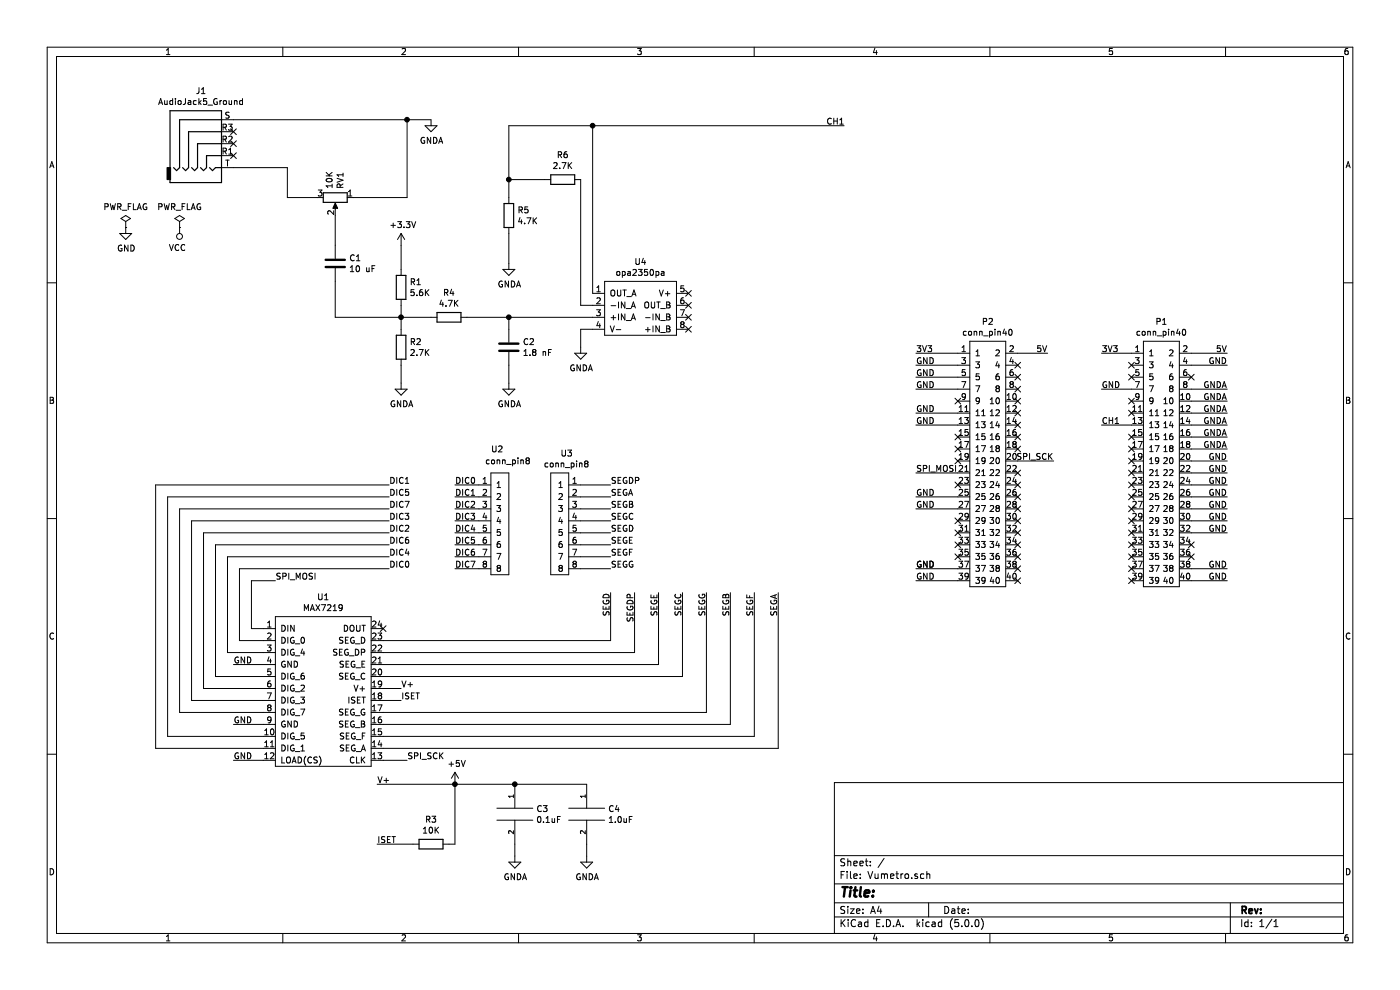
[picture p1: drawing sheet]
EESchema Schematic File Version 4
LIBS:Vumetro-cache
EELAYER 29 0
EELAYER END
$Descr A4 11693 8268
encoding utf-8
Sheet 1 1
Title ""
Date ""
Rev ""
Comp ""
Comment1 ""
Comment2 ""
Comment3 ""
Comment4 ""
$EndDescr
$Comp
L Device:R R1
U 1 1
P 3350 2400
F 0 "R1" H 3420 2446 50  0000 L CNN
F 1 "5.6K" H 3420 2355 50  0000 L CNN
F 2 "" V 3280 2400 50  0001 C CNN
F 3 "~" H 3350 2400 50  0001 C CNN
	1    3350 2400
	1    0    0    -1  
$EndComp
$Comp
L Device:R R2
U 1 1
P 3350 2900
F 0 "R2" H 3420 2946 50  0000 L CNN
F 1 "2.7K" H 3420 2855 50  0000 L CNN
F 2 "" V 3280 2900 50  0001 C CNN
F 3 "~" H 3350 2900 50  0001 C CNN
	1    3350 2900
	1    0    0    -1  
$EndComp
$Comp
L power:+3.3V #PWR0101
U 1 1
P 3350 2050
F 0 "#PWR0101" H 3350 1900 50  0001 C CNN
F 1 "+3.3V" H 3365 2223 50  0000 C CNN
F 2 "" H 3350 2050 50  0001 C CNN
F 3 "" H 3350 2050 50  0001 C CNN
	1    3350 2050
	1    0    0    -1  
$EndComp
Wire Wire Line
	3350 2050 3350 2250
$Comp
L power:GNDA #PWR0102
U 1 1
P 3600 1000
F 0 "#PWR0102" H 3600 750 50  0001 C CNN
F 1 "GNDA" H 3605 827 50  0000 C CNN
F 2 "" H 3600 1000 50  0001 C CNN
F 3 "" H 3600 1000 50  0001 C CNN
	1    3600 1000
	1    0    0    -1  
$EndComp
Wire Wire Line
	2400 1400 1950 1400
$Comp
L Device:R_POT RV1
U 1 1
P 2800 1650
F 0 "RV1" H 2730 1696 50  0000 R CNN
F 1 "10K" H 2730 1605 50  0000 R CNN
F 2 "" H 2800 1650 50  0001 C CNN
F 3 "~" H 2800 1650 50  0001 C CNN
	1    2800 1650
	0    1    1    0   
$EndComp
Wire Wire Line
	2400 1400 2400 1650
Wire Wire Line
	2400 1650 2650 1650
Wire Wire Line
	2950 1650 3400 1650
Wire Wire Line
	3400 1000 3600 1000
Wire Wire Line
	3350 2550 3350 2650
Wire Wire Line
	2800 2650 3350 2650
Wire Wire Line
	3350 2650 3350 2750
Connection ~ 3350 2650
$Comp
L power:GNDA #PWR0103
U 1 1
P 3350 3200
F 0 "#PWR0103" H 3350 2950 50  0001 C CNN
F 1 "GNDA" H 3355 3027 50  0000 C CNN
F 2 "" H 3350 3200 50  0001 C CNN
F 3 "" H 3350 3200 50  0001 C CNN
	1    3350 3200
	1    0    0    -1  
$EndComp
$Comp
L Device:C C2
U 1 1
P 4250 2900
F 0 "C2" H 4365 2946 50  0000 L CNN
F 1 "1.8 nF" H 4365 2855 50  0000 L CNN
F 2 "" H 4288 2750 50  0001 C CNN
F 3 "~" H 4250 2900 50  0001 C CNN
	1    4250 2900
	1    0    0    -1  
$EndComp
$Comp
L power:GNDA #PWR0104
U 1 1
P 4250 3200
F 0 "#PWR0104" H 4250 2950 50  0001 C CNN
F 1 "GNDA" H 4255 3027 50  0000 C CNN
F 2 "" H 4250 3200 50  0001 C CNN
F 3 "" H 4250 3200 50  0001 C CNN
	1    4250 3200
	1    0    0    -1  
$EndComp
Wire Wire Line
	4250 3050 4250 3200
$Comp
L Device:R R4
U 1 1
P 3750 2650
F 0 "R4" V 3543 2650 50  0000 C CNN
F 1 "4.7K" V 3634 2650 50  0000 C CNN
F 2 "" V 3680 2650 50  0001 C CNN
F 3 "~" H 3750 2650 50  0001 C CNN
	1    3750 2650
	0    1    1    0   
$EndComp
Wire Wire Line
	3900 2650 4250 2650
Wire Wire Line
	4250 2650 4250 2750
Wire Wire Line
	3350 3050 3350 3200
Wire Wire Line
	3350 2650 3600 2650
Connection ~ 4250 2650
$Comp
L Device:R R5
U 1 1
P 4250 1800
F 0 "R5" H 4320 1846 50  0000 L CNN
F 1 "4.7K" H 4320 1755 50  0000 L CNN
F 2 "" V 4180 1800 50  0001 C CNN
F 3 "~" H 4250 1800 50  0001 C CNN
	1    4250 1800
	1    0    0    -1  
$EndComp
$Comp
L Device:R R6
U 1 1
P 4700 1500
F 0 "R6" V 4493 1500 50  0000 C CNN
F 1 "2.7K" V 4584 1500 50  0000 C CNN
F 2 "" V 4630 1500 50  0001 C CNN
F 3 "~" H 4700 1500 50  0001 C CNN
	1    4700 1500
	0    1    1    0   
$EndComp
Wire Wire Line
	4550 1500 4250 1500
Connection ~ 4250 1500
Wire Wire Line
	4250 1500 4250 1650
$Comp
L power:GNDA #PWR0105
U 1 1
P 4250 2200
F 0 "#PWR0105" H 4250 1950 50  0001 C CNN
F 1 "GNDA" H 4255 2027 50  0000 C CNN
F 2 "" H 4250 2200 50  0001 C CNN
F 3 "" H 4250 2200 50  0001 C CNN
	1    4250 2200
	1    0    0    -1  
$EndComp
Wire Wire Line
	4250 1950 4250 2200
$Comp
L Device:C C1
U 1 1
P 2800 2200
F 0 "C1" H 2915 2246 50  0000 L CNN
F 1 "10 uF" H 2915 2155 50  0000 L CNN
F 2 "" H 2838 2050 50  0001 C CNN
F 3 "~" H 2800 2200 50  0001 C CNN
	1    2800 2200
	1    0    0    -1  
$EndComp
Wire Wire Line
	2800 1800 2800 2050
Wire Wire Line
	2800 2350 2800 2650
Text Label 6900 1050 0    50   ~ 0
CH1
$Comp
L Vumetro-rescue:conn_pin8-vumetro-Vumetro-rescue U2
U 1 1
P 4200 3850
F 0 "U2" H 4100 3950 50  0000 L CNN
F 1 "conn_pin8" H 4050 3850 50  0000 L CNN
F 2 "" H 4200 3850 50  0001 C CNN
F 3 "" H 4200 3850 50  0001 C CNN
	1    4200 3850
	1    0    0    -1  
$EndComp
$Comp
L Vumetro-rescue:conn_pin8-vumetro-Vumetro-rescue U3
U 1 1
P 4650 3850
F 0 "U3" H 4567 3915 50  0000 C CNN
F 1 "conn_pin8" H 4567 3824 50  0000 C CNN
F 2 "" H 4650 3850 50  0001 C CNN
F 3 "" H 4650 3850 50  0001 C CNN
	1    4650 3850
	-1   0    0    -1  
$EndComp
$Comp
L Vumetro-rescue:opa2350pa-vumetro-Vumetro-rescue U4
U 1 1
P 5350 2250
F 0 "U4" H 5350 2315 50  0000 C CNN
F 1 "opa2350pa" H 5350 2224 50  0000 C CNN
F 2 "" H 5350 2300 50  0001 C CNN
F 3 "" H 5350 2300 50  0001 C CNN
	1    5350 2250
	1    0    0    -1  
$EndComp
Wire Wire Line
	4250 2650 4950 2650
Wire Wire Line
	4850 1500 4850 2550
Wire Wire Line
	4850 2550 4950 2550
Wire Wire Line
	4950 1050 7050 1050
Wire Wire Line
	4250 1050 4950 1050
Wire Wire Line
	4250 1050 4250 1500
$Comp
L power:GNDA #PWR0106
U 1 1
P 4850 2900
F 0 "#PWR0106" H 4850 2650 50  0001 C CNN
F 1 "GNDA" H 4855 2727 50  0000 C CNN
F 2 "" H 4850 2900 50  0001 C CNN
F 3 "" H 4850 2900 50  0001 C CNN
	1    4850 2900
	1    0    0    -1  
$EndComp
Wire Wire Line
	4850 2900 4850 2750
Wire Wire Line
	4850 2750 4950 2750
NoConn ~ 5750 2450
NoConn ~ 5750 2550
NoConn ~ 5750 2650
NoConn ~ 5750 2750
Wire Wire Line
	2200 5350 2000 5350
Wire Wire Line
	2000 5350 2000 4750
Wire Wire Line
	2000 4750 3250 4750
Wire Wire Line
	2200 5650 1800 5650
Wire Wire Line
	1800 5650 1800 4550
Wire Wire Line
	3250 4550 1800 4550
Wire Wire Line
	2200 5750 1700 5750
Wire Wire Line
	1700 5750 1700 4450
Wire Wire Line
	1700 4450 3250 4450
Wire Wire Line
	2200 5850 1600 5850
Wire Wire Line
	3250 4350 1600 4350
Wire Wire Line
	2200 6150 1400 6150
Wire Wire Line
	1400 6150 1400 4150
Wire Wire Line
	1400 4150 3250 4150
Wire Wire Line
	2200 6250 1300 6250
Wire Wire Line
	1300 6250 1300 4050
Wire Wire Line
	1300 4050 3250 4050
Text Label 3250 4750 0    50   ~ 0
DIC0
Text Label 3800 4050 0    50   ~ 0
DIC0
Wire Wire Line
	3800 4050 4000 4050
Wire Wire Line
	4000 4150 3800 4150
Wire Wire Line
	4000 4250 3800 4250
Wire Wire Line
	4000 4350 3800 4350
Wire Wire Line
	4000 4450 3800 4450
Wire Wire Line
	4000 4550 3800 4550
Wire Wire Line
	4000 4650 3800 4650
Wire Wire Line
	4000 4750 3800 4750
Text Label 3250 4550 0    50   ~ 0
DIC6
Text Label 3250 4450 0    50   ~ 0
DIC2
Text Label 3250 4350 0    50   ~ 0
DIC3
Text Label 3250 4150 0    50   ~ 0
DIC5
Text Label 3250 4050 0    50   ~ 0
DIC1
Text Label 3800 4150 0    50   ~ 0
DIC1
Text Label 3800 4250 0    50   ~ 0
DIC2
Text Label 3800 4350 0    50   ~ 0
DIC3
Text Label 3800 4450 0    50   ~ 0
DIC4
Text Label 3800 4550 0    50   ~ 0
DIC5
Text Label 3800 4650 0    50   ~ 0
DIC6
Text Label 3800 4750 0    50   ~ 0
DIC7
Wire Wire Line
	5300 5450 5300 4950
Wire Wire Line
	5500 5550 5500 4950
Wire Wire Line
	5700 5650 5700 4950
Wire Wire Line
	5900 5950 5900 4950
Wire Wire Line
	6100 6050 6100 4950
Wire Wire Line
	6300 6150 6300 4950
Wire Wire Line
	6500 6250 6500 4950
Wire Wire Line
	5100 5350 5100 4950
Wire Wire Line
	3200 5350 5100 5350
Wire Wire Line
	3200 5450 5300 5450
Wire Wire Line
	3200 5550 5500 5550
Wire Wire Line
	3200 5650 5700 5650
Wire Wire Line
	3200 5950 5900 5950
Wire Wire Line
	3200 6050 6100 6050
Wire Wire Line
	3200 6150 6300 6150
Wire Wire Line
	3200 6250 6500 6250
Text Label 5100 5150 1    50   ~ 0
SEGD
Text Label 5300 5200 1    50   ~ 0
SEGDP
Text Label 5500 5150 1    50   ~ 0
SEGE
Text Label 5700 5150 1    50   ~ 0
SEGC
Text Label 5900 5150 1    50   ~ 0
SEGG
Text Label 6100 5150 1    50   ~ 0
SEGB
Text Label 6300 5150 1    50   ~ 0
SEGF
Text Label 6500 5150 1    50   ~ 0
SEGA
Wire Wire Line
	4850 4750 5100 4750
Wire Wire Line
	4850 4650 5100 4650
Wire Wire Line
	4850 4550 5100 4550
Wire Wire Line
	4850 4450 5100 4450
Wire Wire Line
	4850 4350 5100 4350
Wire Wire Line
	4850 4250 5100 4250
Wire Wire Line
	4850 4150 5100 4150
Wire Wire Line
	4850 4050 5100 4050
Text Label 5100 4050 0    50   ~ 0
SEGDP
Text Label 5100 4150 0    50   ~ 0
SEGA
Text Label 5100 4250 0    50   ~ 0
SEGB
Text Label 5100 4350 0    50   ~ 0
SEGC
Text Label 5100 4450 0    50   ~ 0
SEGD
Text Label 5100 4550 0    50   ~ 0
SEGE
Text Label 5100 4650 0    50   ~ 0
SEGF
Text Label 5100 4750 0    50   ~ 0
SEGG
Wire Wire Line
	2200 5550 1950 5550
Wire Wire Line
	2200 6050 1950 6050
Text Label 1950 5550 0    50   ~ 0
GND
Text Label 1950 6050 0    50   ~ 0
GND
Wire Wire Line
	3200 5850 3350 5850
Text Label 3350 5850 0    50   ~ 0
ISET
$Comp
L pspice:CAP C4
U 1 1
P 4900 6800
F 0 "C4" H 5078 6846 50  0000 L CNN
F 1 "1.0uF" H 5078 6755 50  0000 L CNN
F 2 "" H 4900 6800 50  0001 C CNN
F 3 "" H 4900 6800 50  0001 C CNN
	1    4900 6800
	1    0    0    -1  
$EndComp
$Comp
L pspice:CAP C3
U 1 1
P 4300 6800
F 0 "C3" H 4478 6846 50  0000 L CNN
F 1 "0.1uF" H 4478 6755 50  0000 L CNN
F 2 "" H 4300 6800 50  0001 C CNN
F 3 "" H 4300 6800 50  0001 C CNN
	1    4300 6800
	1    0    0    -1  
$EndComp
$Comp
L Device:R R3
U 1 1
P 3600 7050
F 0 "R3" V 3393 7050 50  0000 C CNN
F 1 "10K" V 3484 7050 50  0000 C CNN
F 2 "" V 3530 7050 50  0001 C CNN
F 3 "~" H 3600 7050 50  0001 C CNN
	1    3600 7050
	0    1    1    0   
$EndComp
$Comp
L power:GNDA #PWR0107
U 1 1
P 4300 7150
F 0 "#PWR0107" H 4300 6900 50  0001 C CNN
F 1 "GNDA" H 4305 6977 50  0000 C CNN
F 2 "" H 4300 7150 50  0001 C CNN
F 3 "" H 4300 7150 50  0001 C CNN
	1    4300 7150
	1    0    0    -1  
$EndComp
$Comp
L power:+5V #PWR0108
U 1 1
P 3800 6550
F 0 "#PWR0108" H 3800 6400 50  0001 C CNN
F 1 "+5V" H 3815 6723 50  0000 C CNN
F 2 "" H 3800 6550 50  0001 C CNN
F 3 "" H 3800 6550 50  0001 C CNN
	1    3800 6550
	1    0    0    -1  
$EndComp
$Comp
L power:GNDA #PWR0109
U 1 1
P 4900 7150
F 0 "#PWR0109" H 4900 6900 50  0001 C CNN
F 1 "GNDA" H 4905 6977 50  0000 C CNN
F 2 "" H 4900 7150 50  0001 C CNN
F 3 "" H 4900 7150 50  0001 C CNN
	1    4900 7150
	1    0    0    -1  
$EndComp
Wire Wire Line
	3750 7050 3800 7050
Wire Wire Line
	3800 7050 3800 6550
Wire Wire Line
	4300 6550 3800 6550
Connection ~ 3800 6550
Wire Wire Line
	4300 6550 4900 6550
Connection ~ 4300 6550
Wire Wire Line
	4300 7050 4300 7150
Wire Wire Line
	4900 7050 4900 7150
Wire Wire Line
	3450 7050 3150 7050
Text Label 3150 7050 0    50   ~ 0
ISET
Wire Wire Line
	3800 6550 3150 6550
Text Label 3150 6550 0    50   ~ 0
V+
Wire Wire Line
	3200 5750 3350 5750
Text Label 3350 5750 0    50   ~ 0
V+
Wire Wire Line
	2200 6350 1950 6350
Text Label 1950 6350 0    50   ~ 0
GND
Wire Wire Line
	2200 5250 2100 5250
Wire Wire Line
	2100 5250 2100 4850
Wire Wire Line
	2100 4850 2300 4850
Text Label 2300 4850 0    50   ~ 0
SPI_MOSI
Wire Wire Line
	1600 5850 1600 4350
Wire Wire Line
	3200 6350 3400 6350
Text Label 3400 6350 0    50   ~ 0
SPI_SCK
NoConn ~ 3200 5250
$Comp
L Connector:AudioJack5_Ground J1
U 1 1
P 1750 1200
F 0 "J1" H 1679 1642 50  0000 C CNN
F 1 "AudioJack5_Ground" H 1679 1551 50  0000 C CNN
F 2 "" H 1750 1200 50  0001 C CNN
F 3 "~" H 1750 1200 50  0001 C CNN
	1    1750 1200
	1    0    0    -1  
$EndComp
Wire Wire Line
	1950 1000 3400 1000
NoConn ~ 1950 1300
NoConn ~ 1950 1200
NoConn ~ 1950 1100
$Comp
L vumetro:conn_pin40 P2
U 1 1
P 8250 2750
F 0 "P2" H 8250 2815 50  0000 C CNN
F 1 "conn_pin40" H 8250 2724 50  0000 C CNN
F 2 "" H 8250 2750 50  0001 C CNN
F 3 "" H 8250 2750 50  0001 C CNN
	1    8250 2750
	1    0    0    -1  
$EndComp
$Comp
L vumetro:conn_pin40 P1
U 1 1
P 9700 2750
F 0 "P1" H 9700 2815 50  0000 C CNN
F 1 "conn_pin40" H 9700 2724 50  0000 C CNN
F 2 "" H 9700 2750 50  0001 C CNN
F 3 "" H 9700 2750 50  0001 C CNN
	1    9700 2750
	1    0    0    -1  
$EndComp
NoConn ~ 8000 3350
NoConn ~ 8000 3650
NoConn ~ 8000 3750
NoConn ~ 8000 3850
NoConn ~ 8000 4050
NoConn ~ 8000 4350
NoConn ~ 8000 4450
NoConn ~ 8000 4550
NoConn ~ 8000 4650
NoConn ~ 8500 3050
NoConn ~ 8500 3150
NoConn ~ 8500 3250
NoConn ~ 8500 3350
NoConn ~ 8500 3450
NoConn ~ 8500 3550
NoConn ~ 8500 3650
NoConn ~ 8500 3750
NoConn ~ 8500 3950
NoConn ~ 8500 4050
NoConn ~ 8500 4150
NoConn ~ 8500 4250
NoConn ~ 8500 4350
NoConn ~ 8500 4450
NoConn ~ 8500 4550
NoConn ~ 8500 4650
NoConn ~ 8500 4750
NoConn ~ 8500 4850
NoConn ~ 9950 4550
NoConn ~ 9950 4650
NoConn ~ 9950 3150
NoConn ~ 9450 3050
NoConn ~ 9450 3150
NoConn ~ 9450 3850
NoConn ~ 9450 3950
NoConn ~ 9450 4850
NoConn ~ 9450 4750
NoConn ~ 9450 4650
NoConn ~ 9450 4550
NoConn ~ 9450 4450
NoConn ~ 9450 4350
NoConn ~ 9450 4250
NoConn ~ 9450 4150
NoConn ~ 9450 4050
Text Label 7650 2950 0    50   ~ 0
3V3
Text Label 7650 3050 0    50   ~ 0
GND
Text Label 7650 3150 0    50   ~ 0
GND
Text Label 7650 3250 0    50   ~ 0
GND
Text Label 7650 3450 0    50   ~ 0
GND
Text Label 7650 3550 0    50   ~ 0
GND
Text Label 7650 3950 0    50   ~ 0
SPI_MOSI
Wire Wire Line
	7650 3950 8000 3950
Wire Wire Line
	7650 2950 8000 2950
Wire Wire Line
	7650 3050 8000 3050
Wire Wire Line
	7650 3150 8000 3150
Wire Wire Line
	7650 3250 8000 3250
Wire Wire Line
	7650 3450 8000 3450
Wire Wire Line
	7650 3550 8000 3550
Text Label 7650 4150 0    50   ~ 0
GND
Text Label 7650 4250 0    50   ~ 0
GND
Text Label 7650 4750 0    50   ~ 0
GND
Text Label 7650 4750 0    50   ~ 0
GND
Wire Wire Line
	7650 4150 8000 4150
Wire Wire Line
	7650 4250 8000 4250
Wire Wire Line
	7650 4750 8000 4750
Text Label 7650 4850 0    50   ~ 0
GND
Wire Wire Line
	7650 4850 8000 4850
Text Label 8800 3850 2    50   ~ 0
SPI_SCK
Wire Wire Line
	8500 3850 8800 3850
Text Label 8750 2950 2    50   ~ 0
5V
Wire Wire Line
	8500 2950 8750 2950
Wire Wire Line
	9200 3250 9450 3250
Wire Wire Line
	9450 3550 9200 3550
Text Label 9200 3550 0    50   ~ 0
CH1
Text Label 9200 3250 0    50   ~ 0
GND
NoConn ~ 9450 3350
NoConn ~ 9450 3450
NoConn ~ 9450 3650
Wire Wire Line
	9200 2950 9450 2950
Text Label 9200 2950 0    50   ~ 0
3V3
Wire Wire Line
	9950 2950 10250 2950
Text Label 10250 2950 2    50   ~ 0
5V
Wire Wire Line
	9950 3050 10250 3050
Wire Wire Line
	9950 3250 10250 3250
Wire Wire Line
	9950 3350 10250 3350
Wire Wire Line
	9950 3450 10250 3450
Wire Wire Line
	9950 3550 10250 3550
Wire Wire Line
	9950 3650 10250 3650
Wire Wire Line
	9950 3750 10250 3750
Wire Wire Line
	9950 3850 10250 3850
Wire Wire Line
	9950 3950 10250 3950
Wire Wire Line
	9950 4050 10250 4050
Wire Wire Line
	9950 4150 10250 4150
Wire Wire Line
	9950 4250 10250 4250
Wire Wire Line
	9950 4350 10250 4350
Wire Wire Line
	9950 4450 10250 4450
Wire Wire Line
	9950 4750 10250 4750
Wire Wire Line
	9950 4850 10250 4850
Text Label 10250 3050 2    50   ~ 0
GND
Text Label 10250 3250 2    50   ~ 0
GNDA
Text Label 10250 3350 2    50   ~ 0
GNDA
Text Label 10250 3450 2    50   ~ 0
GNDA
Text Label 10250 3550 2    50   ~ 0
GNDA
Text Label 10250 3650 2    50   ~ 0
GNDA
Text Label 10250 3750 2    50   ~ 0
GNDA
Text Label 10250 3850 2    50   ~ 0
GND
Text Label 10250 3950 2    50   ~ 0
GND
Text Label 10250 4050 2    50   ~ 0
GND
Text Label 10250 4150 2    50   ~ 0
GND
Text Label 10250 4250 2    50   ~ 0
GND
Text Label 10250 4350 2    50   ~ 0
GND
Text Label 10250 4450 2    50   ~ 0
GND
Text Label 10250 4750 2    50   ~ 0
GND
Text Label 10250 4850 2    50   ~ 0
GND
NoConn ~ 9450 3750
Wire Wire Line
	3400 1000 3400 1650
Connection ~ 3400 1000
Connection ~ 4950 1050
Wire Wire Line
	4950 1050 4950 2450
$Comp
L power:PWR_FLAG #FLG0101
U 1 1
P 1050 1900
F 0 "#FLG0101" H 1050 1975 50  0001 C CNN
F 1 "PWR_FLAG" H 1050 2073 50  0000 C CNN
F 2 "" H 1050 1900 50  0001 C CNN
F 3 "~" H 1050 1900 50  0001 C CNN
	1    1050 1900
	1    0    0    -1  
$EndComp
$Comp
L power:GND #PWR0110
U 1 1
P 1050 1900
F 0 "#PWR0110" H 1050 1650 50  0001 C CNN
F 1 "GND" H 1055 1727 50  0000 C CNN
F 2 "" H 1050 1900 50  0001 C CNN
F 3 "" H 1050 1900 50  0001 C CNN
	1    1050 1900
	1    0    0    -1  
$EndComp
$Comp
L power:PWR_FLAG #FLG0102
U 1 1
P 1500 1900
F 0 "#FLG0102" H 1500 1975 50  0001 C CNN
F 1 "PWR_FLAG" H 1500 2073 50  0000 C CNN
F 2 "" H 1500 1900 50  0001 C CNN
F 3 "~" H 1500 1900 50  0001 C CNN
	1    1500 1900
	1    0    0    -1  
$EndComp
$Comp
L power:VCC #PWR0111
U 1 1
P 1500 1900
F 0 "#PWR0111" H 1500 1750 50  0001 C CNN
F 1 "VCC" H 1517 2073 50  0000 C CNN
F 2 "" H 1500 1900 50  0001 C CNN
F 3 "" H 1500 1900 50  0001 C CNN
	1    1500 1900
	-1   0    0    1   
$EndComp
Wire Wire Line
	2200 5450 1900 5450
Wire Wire Line
	1900 5450 1900 4650
Wire Wire Line
	1900 4650 3250 4650
Text Label 3250 4650 0    50   ~ 0
DIC4
Wire Wire Line
	2200 5950 1500 5950
Wire Wire Line
	1500 5950 1500 4250
Wire Wire Line
	1500 4250 3250 4250
Text Label 3250 4250 0    50   ~ 0
DIC7
$Comp
L vumetro:MAX7219 U1
U 1 1
P 2700 5150
F 0 "U1" H 2700 5315 50  0000 C CNN
F 1 "MAX7219" H 2700 5224 50  0000 C CNN
F 2 "" H 2700 5350 50  0001 C CNN
F 3 "" H 2700 5350 50  0001 C CNN
	1    2700 5150
	1    0    0    -1  
$EndComp
$EndSCHEMATC
